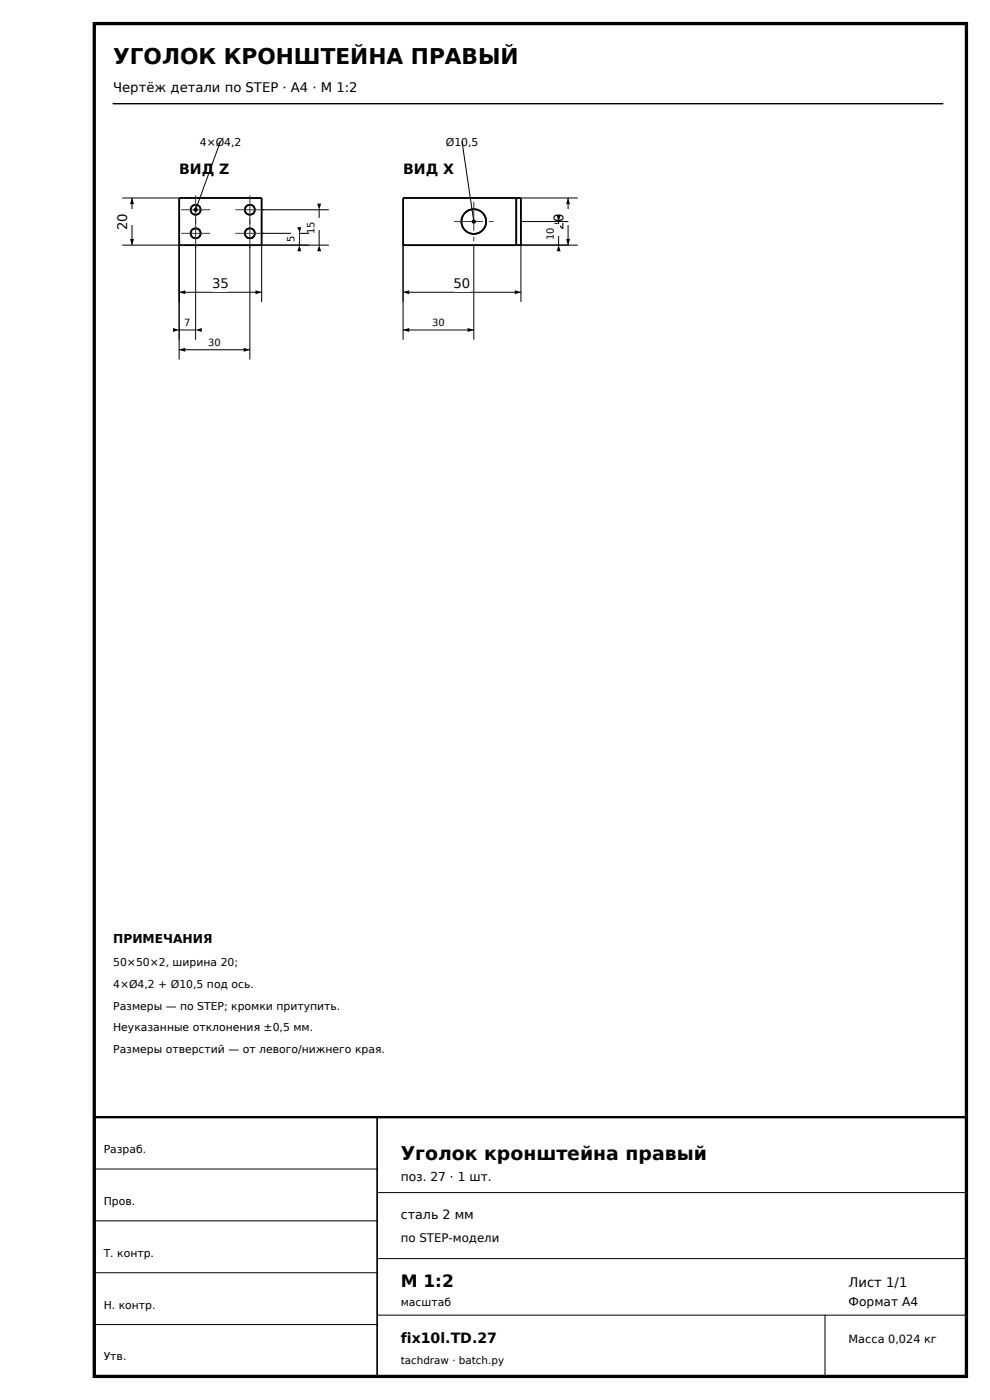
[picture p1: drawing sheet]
<svg xmlns="http://www.w3.org/2000/svg" width="210mm" height="297mm" viewBox="0 0 210 297" stroke-linecap="round" stroke-linejoin="round" font-family="sans-serif">
<path d="M20 5h185v287h-185z" fill="none" stroke="#000" stroke-width=".7" stroke-linecap="butt"/>
<path d="M24 22h176" fill="none" stroke="#000" stroke-width=".3"/>
<path d="M20 237h185v55h-185z" fill="none" stroke="#000" stroke-width=".5"/>
<g fill="none" stroke="#000" stroke-width=".35">
<path d="M80 237v55"/>
<circle cx="41.5" cy="49.5" r="1.06"/>
<circle cx="41.5" cy="44.5" r="1.06"/>
<circle cx="53" cy="49.5" r="1.06"/>
<circle cx="53" cy="44.5" r="1.06"/>
<circle cx="100.5" cy="47" r="2.62"/>
</g>
<path d="M38 52v12M55.5 52v12M38 62h17.5M20 248h60M20 259h60M80 253h125M20 270h60M80 267h125M80 279h125M175 279v13M20 281h60" fill="none" stroke="#000" stroke-width=".21"/>
<path d="M38 42h17.5v10h-17.5zM85.5 42h25v10h-25zM109.5 42v10" fill="none" stroke="#000" stroke-width=".4"/>
<path d="M38 62l1.3-.4v.8zM54.2 61.6l1.3 .4-1.3 .4z" fill="#000"/>
<path d="M45.1 58.5h3.3v3.4h-3.3z" fill="#fff"/>
<path d="M26 42h12M26 52h12M28 42v10" fill="none" stroke="#000" stroke-width=".21"/>
<path d="M28 42l.4 1.3h-.8zM27.6 50.7h.8l-.4 1.3z" fill="#000"/>
<path d="M25.3 44.4h3.4v3.4h-3.4z" fill="#fff"/>
<path d="M85.5 52v12M110.5 52v12M85.5 62h25" fill="none" stroke="#000" stroke-width=".21"/>
<path d="M85.5 62l1.3-.4v.8zM109.2 61.6l1.3 .4-1.3 .4z" fill="#000"/>
<path d="M96.3 58.5h3.4v3.4h-3.4z" fill="#fff"/>
<path d="M110.5 42h12M110.5 52h12M120.5 42v10" fill="none" stroke="#000" stroke-width=".21"/>
<path d="M120.5 42l.4 1.3h-.8zM120.1 50.7h.8l-.4 1.3z" fill="#000"/>
<path d="M117.8 44.4h3.4v3.4h-3.4z" fill="#fff"/>
<g fill="none" stroke="#000" stroke-width=".35">
<circle cx="41.5" cy="49.5" r="1.06"/>
<circle cx="41.5" cy="44.5" r="1.06"/>
<circle cx="53" cy="49.5" r="1.06"/>
<circle cx="53" cy="44.5" r="1.06"/>
<circle cx="100.5" cy="47" r="2.62"/>
</g>
<path d="M38.5 49.5h6M38.5 44.5h6M41.5 46.5v6M41.5 41.5v6M50 49.5h6M50 44.5h6M53 46.5v6M53 41.5v6M96.4 47h8.2M100.5 42.9v8.2" fill="none" stroke="#333" stroke-width=".21" stroke-dasharray="6 1.4 1.2 1.4"/>
<path d="M38 52v20M41.5 52v20M38 70h3.5" fill="none" stroke="#000" stroke-width=".21"/>
<path d="M36.7 69.6l1.3 .4-1.3 .4zM41.5 70l1.3-.4v.8z" fill="#000"/>
<path d="M39 67.2h1.6v2.5h-1.6z" fill="#fff"/>
<path d="M38 52v24.2M53 52v24.2M38 74.2h15" fill="none" stroke="#000" stroke-width=".21"/>
<path d="M38 74.2l1.3-.4v.8zM51.7 73.8l1.3 .4-1.3 .4z" fill="#000"/>
<path d="M44.2 71.4h2.6v2.5h-2.6z" fill="#fff"/>
<path d="M55.5 52h10M55.5 49.5h10M63.5 49.5v2.5" fill="none" stroke="#000" stroke-width=".21"/>
<path d="M63.5 52l.4 1.3h-.8zM63.1 48.2h.8l-.4 1.3z" fill="#000"/>
<path d="M61.7 48.8h1.6v2.5h-1.6z" fill="#fff"/>
<path d="M55.5 52h14.2M55.5 44.5h14.2M67.7 44.5v7.5" fill="none" stroke="#000" stroke-width=".21"/>
<path d="M67.7 52l.4 1.3h-.8zM67.3 43.2h.8l-.4 1.3z" fill="#000"/>
<path d="M65.4 46.3h2.6v2.5h-2.6z" fill="#fff"/>
<path d="M46.8 30l-5.3 14.5z" fill="#000" stroke="#000" stroke-width=".21"/>
<g fill="#000">
<path d="M85.5 70l1.3-.4v.8zM99.2 69.6l1.3 .4-1.3 .4z"/>
<circle cx="41.5" cy="44.5" r=".45"/>
</g>
<path d="M85.5 52v20M100.5 52v20M85.5 70h15" fill="none" stroke="#000" stroke-width=".21"/>
<path d="M91.7 67.2h2.6v2.5h-2.6z" fill="#fff"/>
<path d="M110.5 52h10M110.5 47h10M118.5 47v5" fill="none" stroke="#000" stroke-width=".21"/>
<path d="M118.5 52l.4 1.3h-.8zM118.1 45.7h.8l-.4 1.3z" fill="#000"/>
<path d="M116.2 47.6h2.6v2.5h-2.6z" fill="#fff"/>
<path d="M98 30l2.5 17z" fill="#000" stroke="#000" stroke-width=".21"/>
<circle cx="100.5" cy="47" r=".45" fill="#000"/>
<text font-size="4.6" x="24" y="13.5">УГОЛОК КРОНШТЕЙНА ПРАВЫЙ</text>
<text font-size="4" x="85" y="246">Уголок кронштейна правый</text>
<text font-size="3.6" x="85" y="273">М 1:2</text>
<g font-size="3">
<text x="38" y="37">ВИД Z</text>
<text x="85.5" y="37">ВИД X</text>
<text x="85" y="285">fix10l.TD.27</text>
</g>
<g font-size="2.8">
<text x="24" y="19.5">Чертёж детали по STEP · A4 · М 1:2</text>
<text x="27" y="48.8" transform="rotate(-90 27 48.8)">20</text>
<text x="119.5" y="48.8" transform="rotate(-90 119.5 48.8)">20</text>
<text x="45" y="61.1">35</text>
<text x="96.2" y="61.1">50</text>
<text x="180" y="273">Лист 1/1</text>
</g>
<text font-size="2.7" x="85" y="258.5">сталь 2 мм</text>
<g font-size="2.6">
<text x="24" y="200">ПРИМЕЧАНИЯ</text>
<text x="85" y="250.6">поз. 27 · 1 шт.</text>
<text x="180" y="277">Формат A4</text>
</g>
<text font-size="2.5" x="85" y="263.5">по STEP-модели</text>
<text font-size="2.4" x="180" y="285">Масса 0,024 кг</text>
<g font-size="2.3">
<text x="42.4" y="30.9">4×Ø4,2</text>
<text x="94.6" y="30.9">Ø10,5</text>
<text x="24" y="205">50×50×2, ширина 20;</text>
<text x="24" y="209.6">4×Ø4,2 + Ø10,5 под ось.</text>
<text x="24" y="214.2">Размеры — по STEP; кромки притупить.</text>
<text x="24" y="218.8">Неуказанные отклонения ±0,5 мм.</text>
<text x="24" y="223.4">Размеры отверстий — от левого/нижнего края.</text>
<text x="22" y="244.6">Разраб.</text>
<text x="22" y="255.6">Пров.</text>
<text x="22" y="266.6">Т. контр.</text>
<text x="22" y="277.6">Н. контр.</text>
<text x="85" y="277">масштаб</text>
<text x="22" y="288.6">Утв.</text>
</g>
<text font-size="2.2" x="85" y="289.3">tachdraw · batch.py</text>
<g font-size="2.1">
<text x="62.5" y="51.4" transform="rotate(-90 62.5 51.4)">5</text>
<text x="66.7" y="49.6" transform="rotate(-90 66.7 49.6)">15</text>
<text x="117.5" y="50.9" transform="rotate(-90 117.5 50.9)">10</text>
<text x="39.1" y="69.1">7</text>
<text x="91.7" y="69.1">30</text>
<text x="44.2" y="73.3">30</text>
</g>
</svg>
